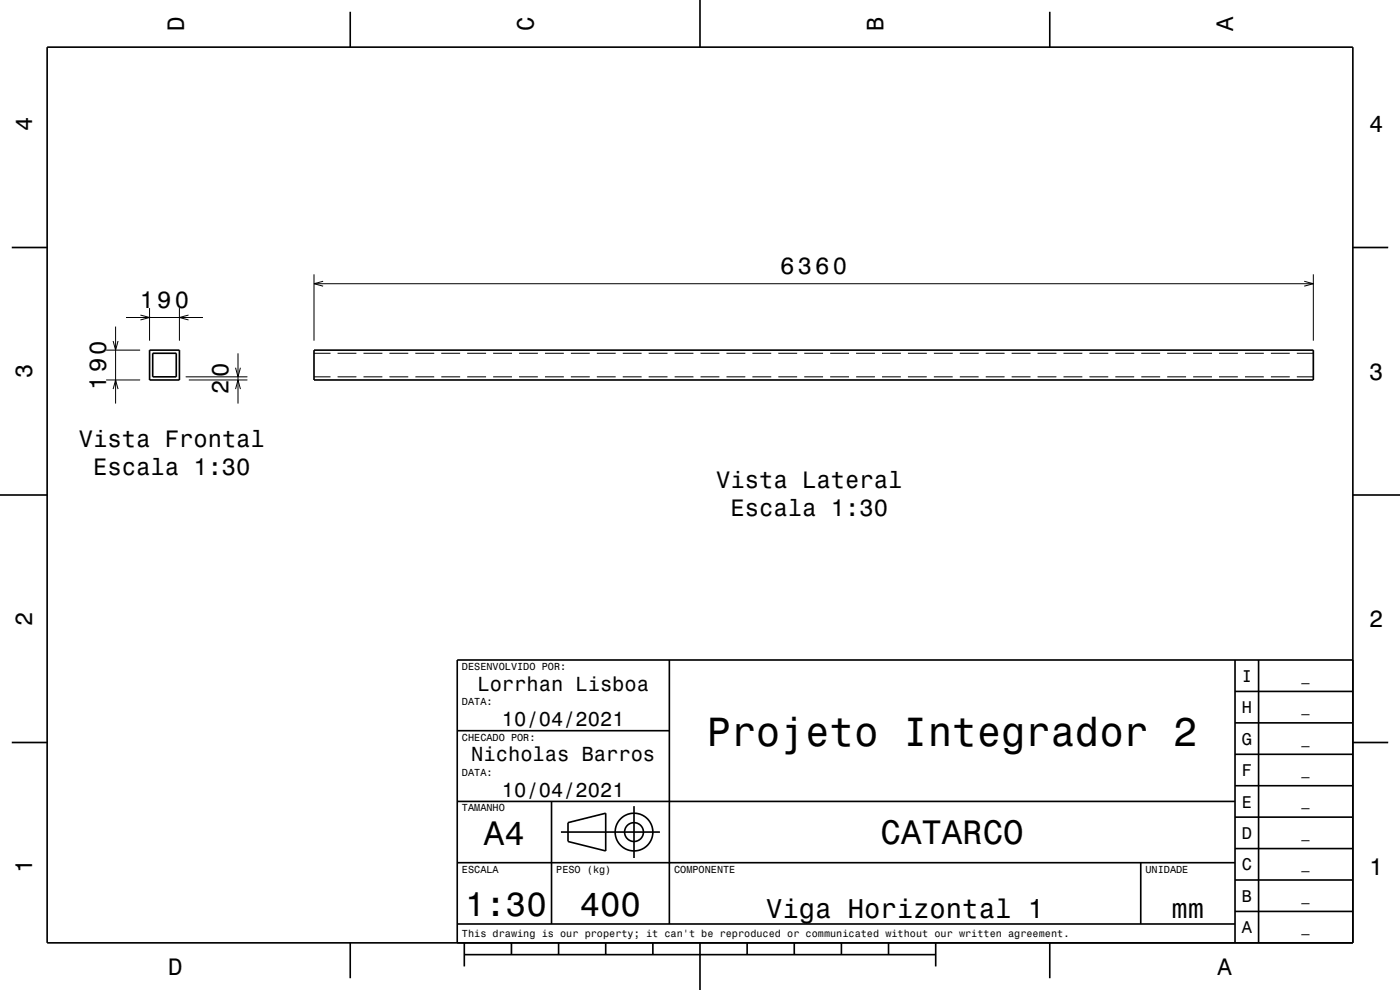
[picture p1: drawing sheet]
<svg xmlns="http://www.w3.org/2000/svg" width="297mm" height="210mm" viewBox="0 0 297 210" stroke-linecap="round" stroke-linejoin="round" font-family="sans-serif">
<g fill="none" stroke="#000" stroke-width=".21">
<path d="M66.6 58.2v14.1M68.5 59.7l-1.9 .5 1.9 .5M276.7 59.7l1.9 .5-1.9 .5M278.6 58.2v14.1M22.5 74.3h7.2M24 72.3l.5 2 .5-2M24.5 69.3v16.3M26.7 67.3h16.4M29.8 66.8l1.9 .5-1.9 .6M31.7 65.3v7M38.1 65.3v7M39.4 79.9h13.1"/>
<path d="M40 66.8l-1.9 .5 1.9 .6M50 78l.5 1.9 .5-1.9M50.5 74.9v10.7M66.6 79.9h3.5M66.6 74.9h3.5M66.6 60.2h212M71.6 79.9h4M71.6 74.9h4M77.1 79.9h4M77.1 74.9h4M82.6 79.9h4M82.6 74.9h4"/>
<path d="M88.1 79.9h4M88.1 74.9h4M93.6 79.9h4M93.6 74.9h4M99.1 79.9h4M99.1 74.9h4M104.6 79.9h4M104.6 74.9h4M110.1 79.9h4M110.1 74.9h4M115.6 79.9h4M115.6 74.9h4"/>
<path d="M121.1 79.9h4M121.1 74.9h4M126.6 79.9h4M126.6 74.9h4M132.1 79.9h4M132.1 74.9h4M137.6 79.9h4M137.6 74.9h4M143.1 79.9h4M143.1 74.9h4M148.6 79.9h4M148.6 74.9h4"/>
<path d="M154.1 79.9h4M154.1 74.9h4M159.6 79.9h4M159.6 74.9h4M165.1 79.9h4M165.1 74.9h4M170.6 79.9h4M170.6 74.9h4M176.1 79.9h4M176.1 74.9h4M181.6 79.9h4M181.6 74.9h4"/>
<path d="M187.1 79.9h4M187.1 74.9h4M192.6 79.9h4M192.6 74.9h4M198.1 79.9h4M198.1 74.9h4M203.6 79.9h4M203.6 74.9h4M209.1 79.9h4M209.1 74.9h4M214.6 79.9h4M214.6 74.9h4"/>
<path d="M220.1 79.9h4M220.1 74.9h4M225.6 79.9h4M225.6 74.9h4M231.1 79.9h4M231.1 74.9h4M236.6 79.9h4M236.6 74.9h4M242.1 79.9h4M242.1 74.9h4M247.6 79.9h4M247.6 74.9h4"/>
<path d="M253.1 79.9h4M253.1 74.9h4M258.6 79.9h4M258.6 74.9h4M264.1 79.9h4M264.1 74.9h4M269.6 79.9h4M269.6 74.9h4M275.1 79.9h3.5M275.1 74.9h3.5M22.5 80.6h7.2M24 82.5l.5-1.9 .5 1.9"/>
<path d="M40.1 80.6h12.4M50 82.5l.5-1.9 .5 1.9"/>
</g>
<g fill="none" stroke="#000" stroke-width=".35">
<path d="M10 10h277v190h-277zM74.3 2.5v7.5M148.5 0v10M222.7 2.5v7.5M2.5 52.5h7.5M287 52.5h7.5M31.7 74.3h6.4v6.3h-6.4zM32.4 74.9h5v5h-5zM66.6 74.3h212v6.3h-212zM0 105h10M287 105h10M142 140v56"/>
<path d="M262 140v60M267 140v60M287 140h-190v60M2.5 157.5h7.5M97 155h45M262 153.3h25M262 146.7h25M287 157.5h7.5M97 170h165M117 170v26M119 176.5h21M120.5 174.5l8-2v8l-8-2z"/>
<path d="M134.5 171v11M262 173.3h25M262 166.7h25M262 160h25M97 196h165M97 183h165M242 183v13M262 193.3h25M262 186.7h25M262 180h25M74.3 200v7.5M98.5 202.5h100"/>
<path d="M98.5 200v5M108.5 200v2.5M118.5 200v2.5M128.5 200v2.5M138.5 200v2.5M148.5 200v10M158.5 200v2.5M168.5 200v2.5M178.5 200v2.5M188.5 200v2.5M198.5 200v5M222.7 200v7.5"/>
<circle cx="134.5" cy="176.5" r="2"/>
<circle cx="134.5" cy="176.5" r="4"/>
</g>
<text font-size="8.6" x="150" y="158.1">Projeto Integrador 2</text>
<g font-size="7.2">
<text x="102.7" y="179.3">A4</text>
<text x="186.8" y="179.1">CATARCO</text>
<text x="98.7" y="194.3">1:30</text>
<text x="123" y="194.3">400</text>
</g>
<g font-size="5.8">
<text x="162.5" y="194.6">Viga Horizontal 1</text>
<text x="248.5" y="194.6">mm</text>
</g>
<g font-size="5">
<text x="39" y="6.5" transform="rotate(-90 39 6.5)">D</text>
<text x="113.2" y="6.5" transform="rotate(-90 113.2 6.5)">C</text>
<text x="187.4" y="6.5" transform="rotate(-90 187.4 6.5)">B</text>
<text x="261.6" y="6.5" transform="rotate(-90 261.6 6.5)">A</text>
<text x="6.8" y="27.8" transform="rotate(-90 6.8 27.8)">4</text>
<text x="290.5" y="28.1">4</text>
<text x="165.5" y="58.2">6360</text>
<text x="29.6" y="65.3">190</text>
<text x="6.8" y="80.3" transform="rotate(-90 6.8 80.3)">3</text>
<text x="22.5" y="82.7" transform="rotate(-90 22.5 82.7)">190</text>
<text x="48.5" y="83.7" transform="rotate(-90 48.5 83.7)">20</text>
<text x="290.5" y="80.6">3</text>
<text x="16.7" y="94.8">Vista Frontal</text>
<text x="19.8" y="100.8">Escala 1:30</text>
<text x="151.9" y="103.5">Vista Lateral</text>
<text x="155" y="109.5">Escala 1:30</text>
<text x="6.8" y="132.8" transform="rotate(-90 6.8 132.8)">2</text>
<text x="290.5" y="133.1">2</text>
<text x="6.8" y="185.3" transform="rotate(-90 6.8 185.3)">1</text>
<text x="290.5" y="185.6">1</text>
<text x="35.7" y="206.8">D</text>
<text x="258.3" y="206.8">A</text>
</g>
<g font-size="4.3">
<text x="101.3" y="146.5">Lorrhan Lisboa</text>
<text x="106.5" y="154">10/04/2021</text>
<text x="100" y="161.5">Nicholas Barros</text>
<text x="106.5" y="169">10/04/2021</text>
</g>
<g font-size="3.6">
<text x="263.4" y="144.6">I</text>
<text x="263.4" y="151.3">H</text>
<text x="263.4" y="158">G</text>
<text x="263.4" y="164.6">F</text>
<text x="263.4" y="171.3">E</text>
<text x="263.4" y="178">D</text>
<text x="263.4" y="184.6">C</text>
<text x="263.4" y="191.3">B</text>
<text x="263.4" y="198">A</text>
</g>
<g font-size="2.9">
<text x="276.1" y="144.4">_</text>
<text x="276.1" y="151">_</text>
<text x="276.1" y="157.7">_</text>
<text x="276.1" y="164.4">_</text>
<text x="276.1" y="171">_</text>
<text x="276.1" y="177.7">_</text>
<text x="276.1" y="184.4">_</text>
<text x="276.1" y="191.1">_</text>
<text x="276.1" y="197.7">_</text>
</g>
<g font-size="2.2">
<text x="98" y="142.1">DESENVOLVIDO POR:</text>
<text x="98" y="149.6">DATA:</text>
<text x="98" y="157.1">CHECADO POR:</text>
<text x="98" y="164.6">DATA:</text>
<text x="98" y="172.1">TAMANHO</text>
<text x="98" y="185.1">ESCALA</text>
<text x="118" y="185.1">PESO (kg)</text>
<text x="143" y="185.1">COMPONENTE</text>
<text x="243" y="185.1">UNIDADE</text>
<text x="98" y="198.8">This drawing is our property; it can't be reproduced or communicated without our written agreement.</text>
</g>
</svg>
